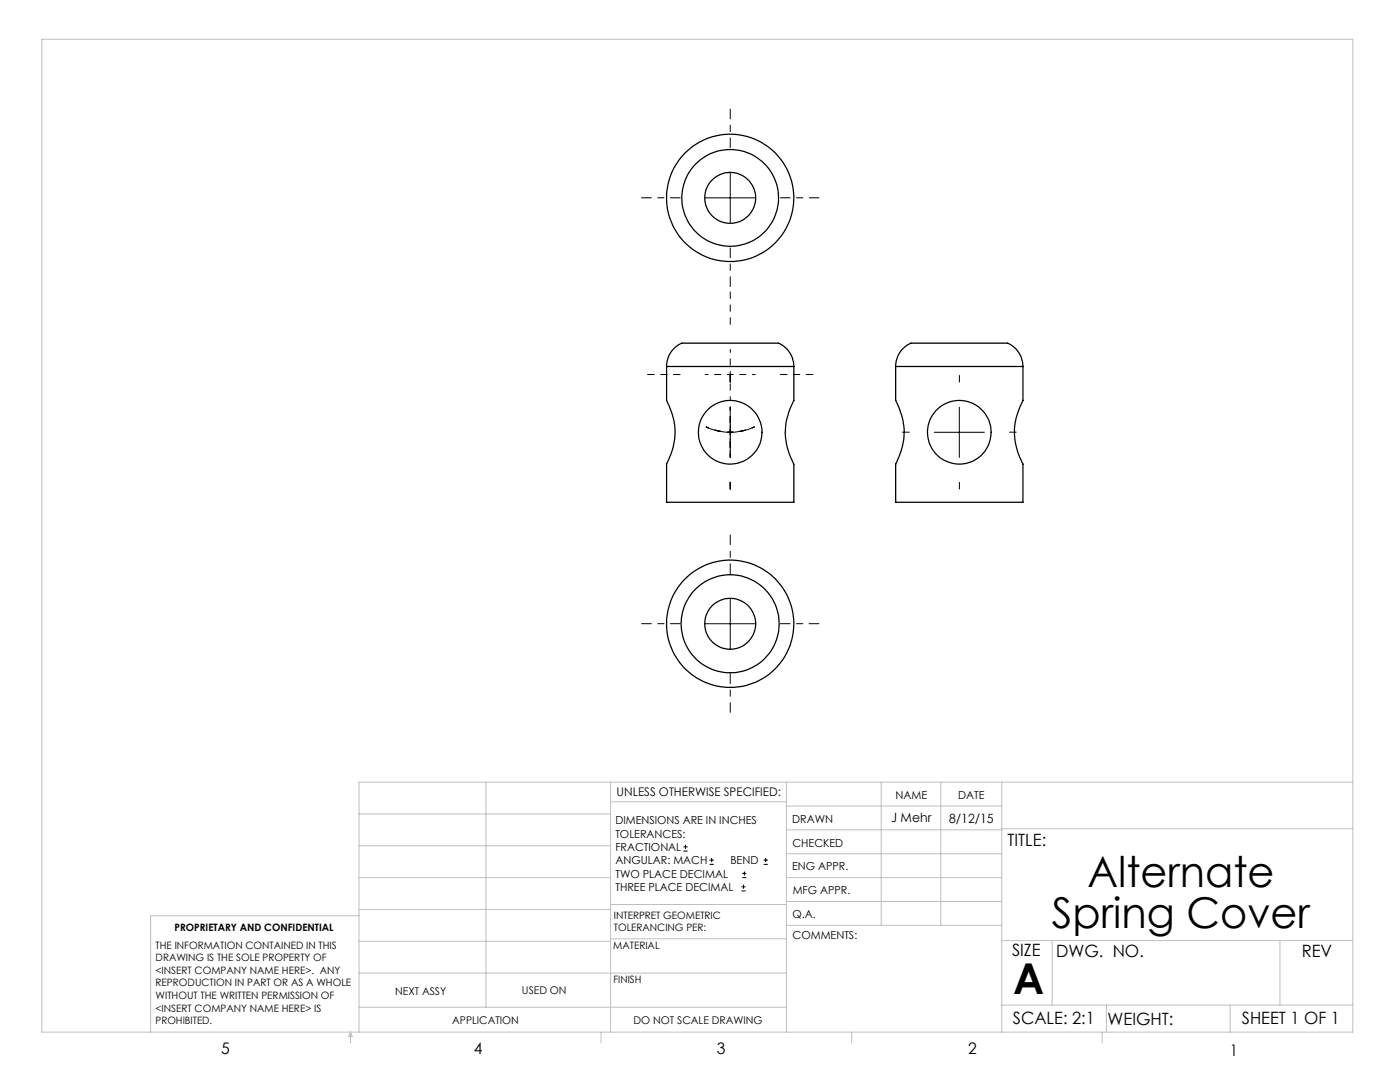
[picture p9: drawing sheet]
<svg xmlns="http://www.w3.org/2000/svg" width="279mm" height="216mm" viewBox="0 0 279 216" stroke-linecap="round" stroke-linejoin="round" font-family="sans-serif">
<g fill="none" stroke="#000" stroke-width=".2">
<path d="M140.7 39.5h10M145.7 34.5v10M140.9 85.2a11.6 11.6 0 0 0 9.7 0M145.7 81.2v10.1M186.4 86.3h10.1M191.5 81.2v10.1M145.7 119.5v10M140.7 124.5h10M136.4 169.8h.8M136.4 169h.8M136.8 168.6v.8M141.6 172.5h.9"/>
<path d="M141.6 171.6h.9M142 171.2v.8M148 177.8h.8M148 177h.8M148.1 175.1h.8M148.1 174.3h.8M148.4 176.5v.8M148.6 173.9v.8M152.4 172.5h.8M152.4 171.6h.8M152.8 171.2v.8"/>
</g>
<path d="M145.7 86.2a11.5 11.5 0 0 0 4.9-1M145.7 86.2a11.5 11.5 0 0 1-4.8-1" fill="none" stroke="#000" stroke-width=".2" stroke-dasharray="15.2 1.3 1.3 1.3" stroke-dashoffset="14.6" stroke-linecap="butt"/>
<path d="M145.7 76.2v-1.3M191.5 76.2v-1.3M145.7 96.2v1.4M181.5 86.2h-1.4M191.5 96.2v1.4M201.5 86.2h1.3" fill="none" stroke="#000" stroke-width=".2" stroke-dasharray="15.2 1.3 1.3 1.3"/>
<path d="M145.7 74.7v-5M145.7 74.7h-5M145.7 74.7v5M145.7 74.7h5M145.7 86.2v5M145.7 86.2v-5" fill="none" stroke="#000" stroke-width=".2" stroke-dasharray="15.2 1.3 1.3 1.3" stroke-dashoffset="14.6"/>
<path d="M135.7 74.7h-6.5M145.7 64.7v-6.5M155.7 74.7h6.5M145.7 84.7v6.5" fill="none" stroke="#000" stroke-width=".2" stroke-dasharray="15.2 1.3 1.3 1.3" stroke-dashoffset="13.9"/>
<path d="M135.7 39.5h-7.7M145.7 29.5v-7.7M155.7 39.5h7.7M145.7 49.5v7.7M145.7 114.5v-7.7M135.7 124.5h-7.7M145.7 134.5v7.7M155.7 124.5h7.7" fill="none" stroke="#000" stroke-width=".2" stroke-dasharray="15.2 1.3 1.3 1.3" stroke-dashoffset="13.3"/>
<g fill="none" stroke="#c0c0c0" stroke-width=".2">
<path d="M8.4 7.8h261.6v198.2h-261.6zM97 156.1v44.9M121.8 156.1v49.9M121.8 160h35.2M157 156.1v49.9M175.9 156.1v28.5M187.7 156.1v28.5M199.9 156.1v49.9M270 156.1h-198.4v49.9M71.6 175.1h50.2M71.6 168.8h50.2M71.6 162.4h50.2"/>
<path d="M157 170.4h42.9M157 165.6h42.9M157 160.8h42.9M157 175.1h42.9M157 179.9h42.9M199.9 165.4h70.1M71.6 194.2h85.4M71.6 187.8h50.2M71.6 181.5h50.2M71.6 182.7h-41.5v23.3M121.8 187.3h35.2M121.8 180.5h35.2"/>
<path d="M157 184.6h42.9M199.9 187.7h70.1M210 187.7v12.9M255.4 187.7v12.9M70 206v2.1M70 206l.3 .8h-.7zM71.6 201h85.4M119.9 206v2.1M170 206v2.1M199.9 200.6h70.1M220 206v2.1M220.8 200.6v5.4"/>
<path d="M245.5 200.6v5.4"/>
</g>
<g fill="none" stroke="#000" stroke-width=".25">
<path d="M133 73.1a4.7 4.7 0 0 1 3.4-4.6h18.1a2.31 2.31 0 0 1 2.3 .9 4.9 4.9 0 0 1 1.6 3.7M133 73.1v6.8a12.7 12.7 0 0 1 0 12.7v7.6h25.4v-7.6a12.5 12.5 0 0 1 0-12.7v-6.8M133 73.1h25.4M178.8 73.1a4.8 4.8 0 0 1 3.2-4.6h18.3a2.21 2.21 0 0 1 2.2 .9 4.9 4.9 0 0 1 1.7 3.7M178.8 73.1v6.8a12.7 12.7 0 0 1 0 12.7v7.6h25.4v-7.6a12.7 12.7 0 0 1 0-12.7v-6.8M178.8 73.1h25.4"/>
<circle cx="145.7" cy="39.5" r="12.7"/>
<circle cx="145.7" cy="39.5" r="5.1"/>
<circle cx="145.7" cy="39.5" r="9.7"/>
<circle cx="145.7" cy="86.3" r="6.4"/>
<circle cx="191.4" cy="86.3" r="6.4"/>
<circle cx="145.7" cy="124.5" r="12.7"/>
<circle cx="145.7" cy="124.5" r="5.1"/>
<circle cx="145.7" cy="124.5" r="9.8"/>
</g>
<g font-size="8.5">
<text x="217" y="177">Alternate</text>
<text x="209.9" y="185.1">Spring Cover</text>
<text x="202.2" y="198.3">A</text>
</g>
<g font-size="3.4">
<text x="201.1" y="168.8">TITLE:</text>
<text x="202" y="190.8">SIZE</text>
<text x="210.8" y="190.9">DWG. NO.</text>
<text x="259.8" y="191">REV</text>
<text x="202.1" y="204.4">SCALE: 2:1</text>
<text x="221" y="204.5">WEIGHT:</text>
<text x="247.8" y="204.4">SHEET 1 OF 1</text>
</g>
<g font-size="3.2">
<text x="44.2" y="210.4">5</text>
<text x="94.6" y="210.3">4</text>
<text x="143.1" y="210.4">3</text>
<text x="193.2" y="210.3">2</text>
<text x="245.4" y="210.6">1</text>
</g>
<g font-size="2.5">
<text x="177.8" y="164.1">J Mehr</text>
<text x="189.4" y="164.2">8/12/15</text>
</g>
<text font-size="2.4" x="123.1" y="158.9">UNLESS OTHERWISE SPECIFIED:</text>
<g font-size="2.2">
<text x="178.7" y="159.4">NAME</text>
<text x="191.2" y="159.4">DATE</text>
<text x="122.8" y="164.5">DIMENSIONS ARE IN INCHES</text>
<text x="122.8" y="167.1">TOLERANCES:</text>
<text x="158.1" y="164.2">DRAWN</text>
<text x="122.8" y="169.8">FRACTIONAL</text>
<text x="122.8" y="172.5">ANGULAR: MACH</text>
<text x="145.8" y="172.5">BEND</text>
<text x="158.1" y="173.7">ENG APPR.</text>
<text x="158.2" y="169.1">CHECKED</text>
<text x="122.8" y="175.1">TWO PLACE DECIMAL</text>
<text x="122.8" y="177.8">THREE PLACE DECIMAL</text>
<text x="158.2" y="178.4">MFG APPR.</text>
<text x="158.2" y="183.2">Q.A.</text>
<text x="158.2" y="187.4">COMMENTS:</text>
</g>
<g font-size="2.1">
<text x="78.8" y="198.5">NEXT ASSY</text>
<text x="104.2" y="198.4">USED ON</text>
<text x="90.2" y="204.3">APPLICATION</text>
<text x="126.4" y="204.3">DO NOT SCALE DRAWING</text>
</g>
<g font-size="2">
<text x="34.8" y="185.7">PROPRIETARY AND CONFIDENTIAL</text>
<text x="122.5" y="183.3">INTERPRET GEOMETRIC</text>
<text x="122.5" y="185.9">TOLERANCING PER:</text>
<text x="31.1" y="189.3">THE INFORMATION CONTAINED IN THIS</text>
<text x="31.1" y="191.8">DRAWING IS THE SOLE PROPERTY OF</text>
<text x="122.4" y="189.4">MATERIAL</text>
<text x="31.1" y="194.3">&lt;INSERT COMPANY NAME HERE&gt;. ANY</text>
<text x="31.1" y="196.8">REPRODUCTION IN PART OR AS A WHOLE</text>
<text x="122.4" y="196.2">FINISH</text>
<text x="31.1" y="199.4">WITHOUT THE WRITTEN PERMISSION OF</text>
<text x="31.1" y="201.9">&lt;INSERT COMPANY NAME HERE&gt; IS</text>
<text x="31.1" y="204.4">PROHIBITED.</text>
</g>
</svg>
